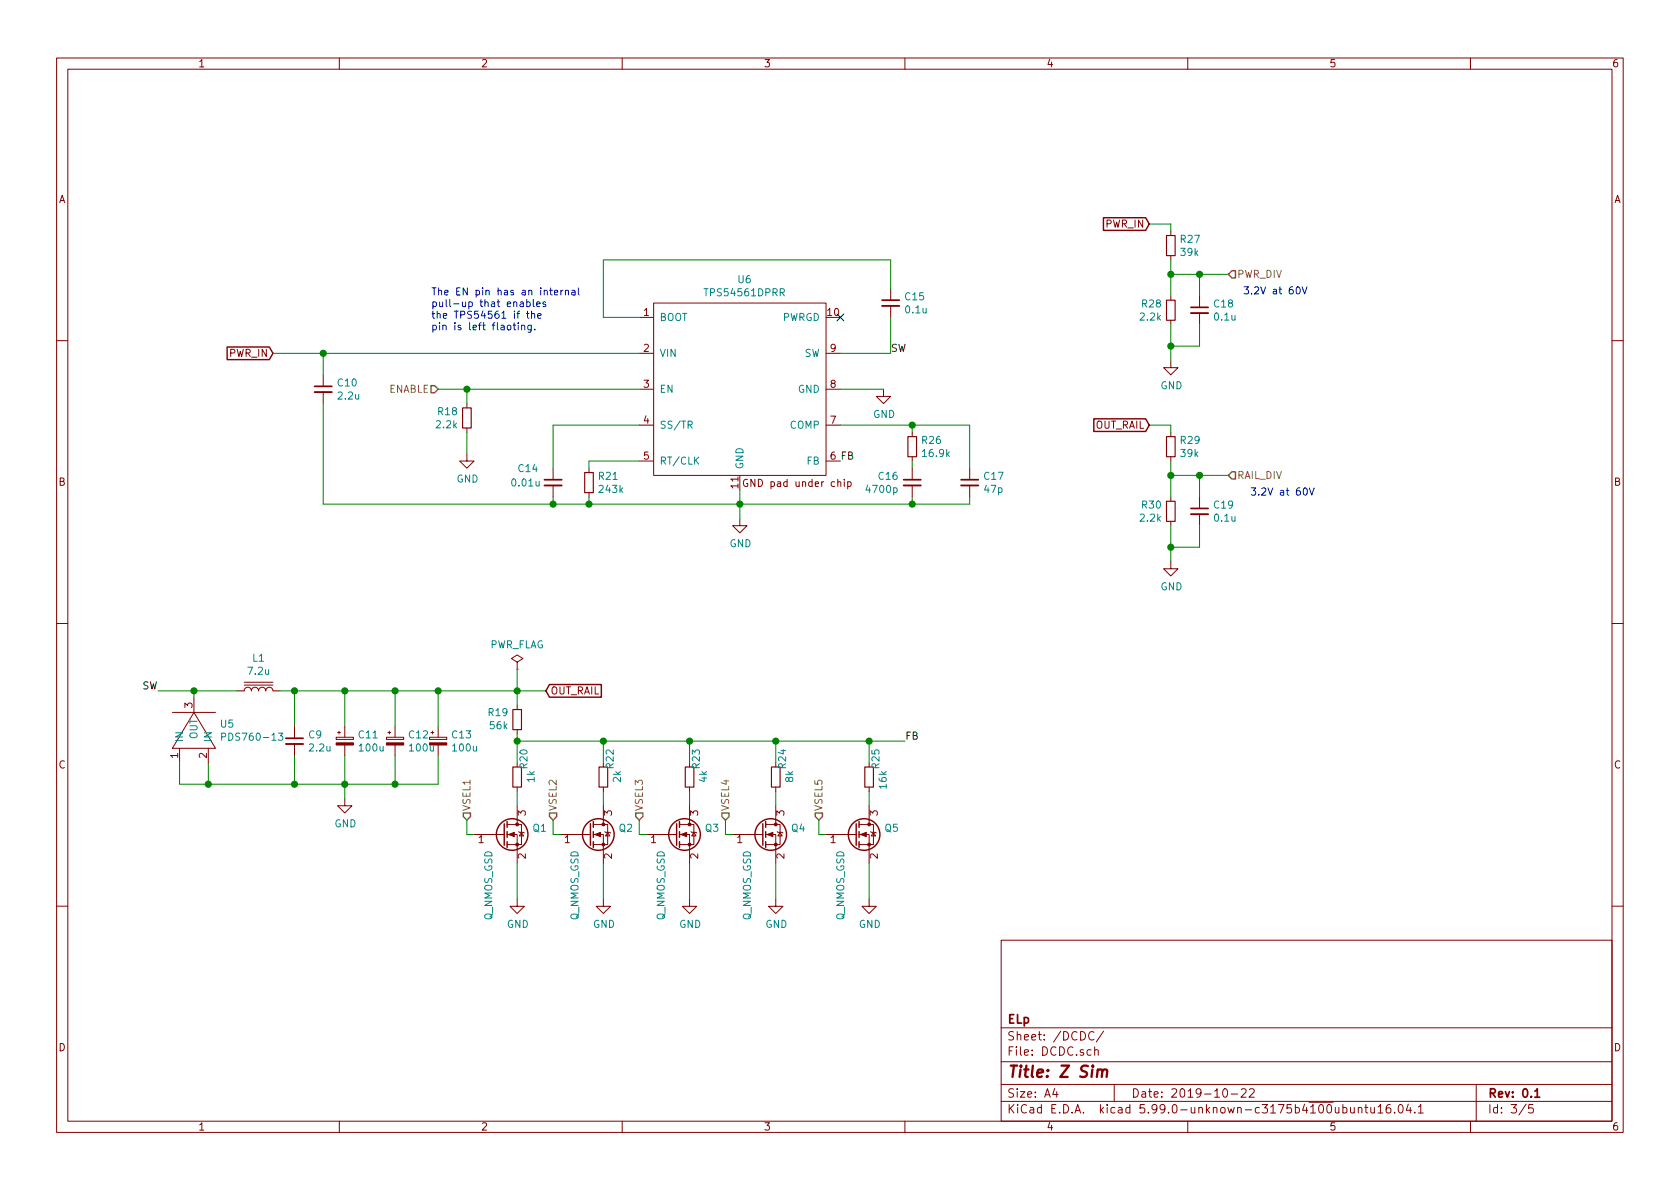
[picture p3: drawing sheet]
EESchema Schematic File Version 5
EELAYER 30 0
EELAYER END
$Descr A4 11693 8268
encoding utf-8
Sheet 3 5
Title "Z Sim"
Date "2019-10-22"
Rev "0.1"
Comp "ELp"
Comment1 ""
Comment2 ""
Comment3 ""
Comment4 ""
Comment5 ""
Comment6 ""
Comment7 ""
Comment8 ""
Comment9 ""
$EndDescr
$Comp
L TPS54561DPRR:TPS54561DPRR U6
U 1 1
P 5150 2700
F 0 "U6" H 5183 3465 50  0000 C CNN
F 1 "TPS54561DPRR" H 5183 3374 50  0000 C CNN
F 2 "rise_elp:TI-DPR" H 5150 2700 50  0001 C CNN
F 3 "" H 5150 2700 50  0001 C CNN
F 4 "296-40803-1-ND" H 5150 2700 50  0001 C CNN "OrderN"
	1    5150 2700
	1    0    0    -1  
$EndComp
Wire Wire Line
	6350 3250 6350 3200
Wire Wire Line
	6350 3000 6350 2950
Connection ~ 6350 2950
Wire Wire Line
	6350 2950 6750 2950
Wire Wire Line
	4200 2200 4450 2200
NoConn ~ 5850 2200
Connection ~ 1450 5450
$Comp
L Device:R_Small R27
U 1 1
P 8150 1700
F 0 "R27" H 8209 1746 50  0000 L CNN
F 1 "39k" H 8209 1655 50  0000 L CNN
F 2 "Resistor_SMD:R_0603_1608Metric" H 8150 1700 50  0001 C CNN
F 3 "~" H 8150 1700 50  0001 C CNN
	1    8150 1700
	1    0    0    -1  
$EndComp
$Comp
L Device:R_Small R28
U 1 1
P 8150 2150
F 0 "R28" H 8091 2196 50  0000 R CNN
F 1 "2.2k" H 8091 2105 50  0000 R CNN
F 2 "Resistor_SMD:R_0603_1608Metric" H 8150 2150 50  0001 C CNN
F 3 "~" H 8150 2150 50  0001 C CNN
	1    8150 2150
	1    0    0    -1  
$EndComp
Wire Wire Line
	8150 2050 8150 1900
$Comp
L power:GND #PWR029
U 1 1
P 8150 2500
F 0 "#PWR029" H 8150 2250 50  0001 C CNN
F 1 "GND" H 8155 2327 50  0000 C CNN
F 2 "" H 8150 2500 50  0001 C CNN
F 3 "" H 8150 2500 50  0001 C CNN
	1    8150 2500
	1    0    0    -1  
$EndComp
Wire Wire Line
	8150 2400 8150 2500
Text Notes 8650 2050 0    50   ~ 0
3.2V at 60V
Wire Wire Line
	1250 5450 1450 5450
Wire Wire Line
	1100 4800 1350 4800
Wire Wire Line
	1450 5450 1450 5300
Wire Wire Line
	1450 5450 2050 5450
Wire Wire Line
	1350 4850 1350 4800
Connection ~ 1350 4800
$Comp
L 3PIN_DIODE:3PIN_DIODE U5
U 1 1
P 1350 5100
F 0 "U5" H 1528 5171 50  0000 L CNN
F 1 "PDS760-13" H 1528 5080 50  0000 L CNN
F 2 "POWERDI5:POWERDI5" H 1350 5100 50  0001 C CNN
F 3 "" H 1350 5100 50  0001 C CNN
F 4 "PDS760DICT-ND" H 1350 5100 50  0001 C CNN "OrderN"
	1    1350 5100
	1    0    0    -1  
$EndComp
Wire Wire Line
	1250 5450 1250 5300
$Comp
L Device:CP_Small C13
U 1 1
P 3050 5150
F 0 "C13" H 3138 5196 50  0000 L CNN
F 1 "100u" H 3138 5105 50  0000 L CNN
F 2 "Capacitor_THT:CP_Radial_D10.0mm_P5.00mm" H 3050 5150 50  0001 C CNN
F 3 "~" H 3050 5150 50  0001 C CNN
F 4 "https://www.digikey.se/product-detail/en/nichicon/URS1C471MPD1TD/493-11709-1-ND/4320195" H 3050 5150 50  0001 C CNN "digikey"
	1    3050 5150
	1    0    0    -1  
$EndComp
Wire Wire Line
	3050 5250 3050 5450
Wire Wire Line
	3050 5450 2750 5450
Connection ~ 2750 5450
Connection ~ 8150 1900
$Comp
L Device:C_Small C18
U 1 1
P 8350 2150
F 0 "C18" H 8442 2196 50  0000 L CNN
F 1 "0.1u" H 8442 2105 50  0000 L CNN
F 2 "Capacitor_SMD:C_0603_1608Metric" H 8350 2150 50  0001 C CNN
F 3 "~" H 8350 2150 50  0001 C CNN
	1    8350 2150
	1    0    0    -1  
$EndComp
Wire Wire Line
	8150 2250 8150 2400
Connection ~ 8150 2400
Wire Wire Line
	8150 2400 8350 2400
Wire Wire Line
	8150 1900 8350 1900
Wire Wire Line
	8350 2400 8350 2250
Wire Wire Line
	8350 2050 8350 1900
Connection ~ 8350 1900
Wire Wire Line
	8350 1900 8550 1900
$Comp
L Device:C_Small C10
U 1 1
P 2250 2700
F 0 "C10" H 2342 2746 50  0000 L CNN
F 1 "2.2u" H 2342 2655 50  0000 L CNN
F 2 "Capacitor_SMD:C_1206_3216Metric" H 2250 2700 50  0001 C CNN
F 3 "~" H 2250 2700 50  0001 C CNN
	1    2250 2700
	1    0    0    -1  
$EndComp
$Comp
L power:GND #PWR025
U 1 1
P 5150 3600
F 0 "#PWR025" H 5150 3350 50  0001 C CNN
F 1 "GND" H 5155 3427 50  0000 C CNN
F 2 "" H 5150 3600 50  0001 C CNN
F 3 "" H 5150 3600 50  0001 C CNN
	1    5150 3600
	1    0    0    -1  
$EndComp
Wire Wire Line
	5150 3400 5150 3500
$Comp
L power:GND #PWR028
U 1 1
P 6150 2700
F 0 "#PWR028" H 6150 2450 50  0001 C CNN
F 1 "GND" H 6155 2527 50  0000 C CNN
F 2 "" H 6150 2700 50  0001 C CNN
F 3 "" H 6150 2700 50  0001 C CNN
	1    6150 2700
	1    0    0    -1  
$EndComp
Wire Wire Line
	5850 2700 6150 2700
$Comp
L Device:R_Small R21
U 1 1
P 4100 3350
F 0 "R21" H 4159 3396 50  0000 L CNN
F 1 "243k" H 4159 3305 50  0000 L CNN
F 2 "Resistor_SMD:R_0603_1608Metric" H 4100 3350 50  0001 C CNN
F 3 "~" H 4100 3350 50  0001 C CNN
	1    4100 3350
	1    0    0    -1  
$EndComp
Wire Wire Line
	4100 3200 4100 3250
Wire Wire Line
	4100 3200 4450 3200
Wire Wire Line
	4100 3450 4100 3500
Wire Wire Line
	4100 3500 5150 3500
Connection ~ 5150 3500
Wire Wire Line
	5150 3500 5150 3600
$Comp
L Device:C_Small C14
U 1 1
P 3850 3350
F 0 "C14" H 3600 3450 50  0000 L CNN
F 1 "0.01u" H 3550 3350 50  0000 L CNN
F 2 "Capacitor_SMD:C_0603_1608Metric" H 3850 3350 50  0001 C CNN
F 3 "~" H 3850 3350 50  0001 C CNN
	1    3850 3350
	1    0    0    -1  
$EndComp
Wire Wire Line
	4450 2950 3850 2950
Wire Wire Line
	3850 2950 3850 3250
Wire Wire Line
	3850 3450 3850 3500
Wire Wire Line
	3850 3500 4100 3500
Connection ~ 4100 3500
$Comp
L Device:C_Small C17
U 1 1
P 6750 3350
F 0 "C17" H 6842 3396 50  0000 L CNN
F 1 "47p" H 6842 3305 50  0000 L CNN
F 2 "Capacitor_SMD:C_0603_1608Metric" H 6750 3350 50  0001 C CNN
F 3 "~" H 6750 3350 50  0001 C CNN
	1    6750 3350
	1    0    0    -1  
$EndComp
Wire Wire Line
	6750 2950 6750 3250
Wire Wire Line
	5850 2950 6350 2950
Wire Wire Line
	6750 3450 6750 3500
Wire Wire Line
	6750 3500 6350 3500
$Comp
L Device:R_Small R26
U 1 1
P 6350 3100
F 0 "R26" H 6409 3146 50  0000 L CNN
F 1 "16.9k" H 6409 3055 50  0000 L CNN
F 2 "Resistor_SMD:R_0603_1608Metric" H 6350 3100 50  0001 C CNN
F 3 "~" H 6350 3100 50  0001 C CNN
	1    6350 3100
	1    0    0    -1  
$EndComp
$Comp
L Device:C_Small C16
U 1 1
P 6350 3350
F 0 "C16" H 6258 3396 50  0000 R CNN
F 1 "4700p" H 6258 3305 50  0000 R CNN
F 2 "Capacitor_SMD:C_0603_1608Metric" H 6350 3350 50  0001 C CNN
F 3 "~" H 6350 3350 50  0001 C CNN
	1    6350 3350
	1    0    0    -1  
$EndComp
Wire Wire Line
	6350 3450 6350 3500
Connection ~ 6350 3500
Wire Wire Line
	6350 3500 5150 3500
Wire Wire Line
	5850 2450 6200 2450
Wire Wire Line
	6200 1800 4200 1800
Wire Wire Line
	4200 1800 4200 2200
$Comp
L Device:C_Small C15
U 1 1
P 6200 2100
F 0 "C15" H 6292 2146 50  0000 L CNN
F 1 "0.1u" H 6292 2055 50  0000 L CNN
F 2 "Capacitor_SMD:C_0603_1608Metric" H 6200 2100 50  0001 C CNN
F 3 "~" H 6200 2100 50  0001 C CNN
	1    6200 2100
	1    0    0    -1  
$EndComp
Wire Wire Line
	6200 1800 6200 2000
Wire Wire Line
	6200 2450 6200 2200
$Comp
L power:GND #PWR020
U 1 1
P 2400 5550
F 0 "#PWR020" H 2400 5300 50  0001 C CNN
F 1 "GND" H 2405 5377 50  0000 C CNN
F 2 "" H 2400 5550 50  0001 C CNN
F 3 "" H 2400 5550 50  0001 C CNN
	1    2400 5550
	1    0    0    -1  
$EndComp
Wire Wire Line
	2750 5250 2750 5450
Wire Wire Line
	2750 5450 2400 5450
Wire Wire Line
	2400 5450 2400 5250
Wire Wire Line
	2050 5450 2050 5250
Connection ~ 2400 5450
Wire Wire Line
	2400 5450 2400 5550
Wire Wire Line
	2750 5050 2750 4800
Wire Wire Line
	2750 4800 2400 4800
Wire Wire Line
	2400 4800 2400 5050
Connection ~ 2750 4800
Wire Wire Line
	2400 4800 2050 4800
Wire Wire Line
	2050 4800 2050 5050
Connection ~ 2400 4800
Wire Wire Line
	2050 5450 2400 5450
Connection ~ 2050 5450
$Comp
L Device:L_Core_Iron L1
U 1 1
P 1800 4800
F 0 "L1" V 2025 4800 50  0000 C CNN
F 1 "7.2u" V 1934 4800 50  0000 C CNN
F 2 "Inductor_SMD:L_12x12mm_H8mm" H 1800 4800 50  0001 C CNN
F 3 "~" H 1800 4800 50  0001 C CNN
F 4 "732-1241-1-ND" V 1800 4800 50  0001 C CNN "OrderN"
	1    1800 4800
	0    -1   -1   0   
$EndComp
Wire Wire Line
	2050 4800 1950 4800
Connection ~ 2050 4800
Wire Wire Line
	1350 4800 1650 4800
Text Label 5850 3200 0    50   ~ 0
FB
Text GLabel 1900 2450 0    50   Input ~ 0
PWR_IN
Wire Wire Line
	8150 1800 8150 1900
Text HLabel 8550 1900 2    50   Input ~ 0
PWR_DIV
Wire Wire Line
	8150 1600 8150 1550
Wire Wire Line
	8150 1550 8000 1550
Text Label 6200 2450 0    50   ~ 0
SW
Text Label 1100 4800 2    50   ~ 0
SW
$Comp
L Device:R_Small R19
U 1 1
P 3600 5000
F 0 "R19" H 3658 4954 50  0000 L CNN
F 1 "56k" H 3658 5045 50  0000 L CNN
F 2 "Resistor_SMD:R_0603_1608Metric" H 3600 5000 50  0001 C CNN
F 3 "~" H 3600 5000 50  0001 C CNN
	1    3600 5000
	-1   0    0    1   
$EndComp
Wire Wire Line
	3600 4800 3800 4800
Wire Wire Line
	3050 5050 3050 4800
Text GLabel 3800 4800 2    50   Input ~ 0
OUT_RAIL
Text Label 6300 5150 0    50   ~ 0
FB
Wire Wire Line
	3600 5150 3600 5100
Wire Wire Line
	3600 5150 4200 5150
Wire Wire Line
	3050 4800 3600 4800
Wire Wire Line
	3600 4900 3600 4800
Connection ~ 3600 4800
Wire Wire Line
	2750 4800 3050 4800
Connection ~ 3050 4800
Text GLabel 8000 1550 0    50   Input ~ 0
PWR_IN
Connection ~ 8150 3300
Wire Wire Line
	8150 3300 8350 3300
Wire Wire Line
	8150 3800 8350 3800
Wire Wire Line
	8350 3450 8350 3300
Wire Wire Line
	8150 3800 8150 3900
Connection ~ 8150 3800
Connection ~ 8350 3300
Wire Wire Line
	8350 3300 8550 3300
Wire Wire Line
	8150 3200 8150 3300
$Comp
L Device:C_Small C19
U 1 1
P 8350 3550
F 0 "C19" H 8442 3596 50  0000 L CNN
F 1 "0.1u" H 8442 3505 50  0000 L CNN
F 2 "Capacitor_SMD:C_0603_1608Metric" H 8350 3550 50  0001 C CNN
F 3 "~" H 8350 3550 50  0001 C CNN
	1    8350 3550
	1    0    0    -1  
$EndComp
Wire Wire Line
	8150 2950 8000 2950
$Comp
L Device:R_Small R29
U 1 1
P 8150 3100
F 0 "R29" H 8209 3146 50  0000 L CNN
F 1 "39k" H 8209 3055 50  0000 L CNN
F 2 "Resistor_SMD:R_0603_1608Metric" H 8150 3100 50  0001 C CNN
F 3 "~" H 8150 3100 50  0001 C CNN
	1    8150 3100
	1    0    0    -1  
$EndComp
$Comp
L Device:R_Small R30
U 1 1
P 8150 3550
F 0 "R30" H 8091 3596 50  0000 R CNN
F 1 "2.2k" H 8091 3505 50  0000 R CNN
F 2 "Resistor_SMD:R_0603_1608Metric" H 8150 3550 50  0001 C CNN
F 3 "~" H 8150 3550 50  0001 C CNN
	1    8150 3550
	1    0    0    -1  
$EndComp
Wire Wire Line
	8150 3450 8150 3300
$Comp
L power:GND #PWR030
U 1 1
P 8150 3900
F 0 "#PWR030" H 8150 3650 50  0001 C CNN
F 1 "GND" H 8155 3727 50  0000 C CNN
F 2 "" H 8150 3900 50  0001 C CNN
F 3 "" H 8150 3900 50  0001 C CNN
	1    8150 3900
	1    0    0    -1  
$EndComp
Wire Wire Line
	8150 3000 8150 2950
Wire Wire Line
	8150 3650 8150 3800
Wire Wire Line
	8350 3800 8350 3650
Text HLabel 8550 3300 2    50   Input ~ 0
RAIL_DIV
Text GLabel 8000 2950 0    50   Input ~ 0
OUT_RAIL
Text Notes 8700 3450 0    50   ~ 0
3.2V at 60V
Text Notes 3000 2300 0    50   ~ 0
The EN pin has an internal\npull-up that enables\nthe TPS54561 if the \npin is left flaoting. 
Text HLabel 3050 2700 0    50   Input ~ 0
ENABLE
$Comp
L Device:R_Small R18
U 1 1
P 3250 2900
F 0 "R18" H 3191 2946 50  0000 R CNN
F 1 "2.2k" H 3191 2855 50  0000 R CNN
F 2 "Resistor_SMD:R_0603_1608Metric" H 3250 2900 50  0001 C CNN
F 3 "~" H 3250 2900 50  0001 C CNN
	1    3250 2900
	1    0    0    -1  
$EndComp
Wire Wire Line
	4450 2700 3250 2700
Wire Wire Line
	3250 2800 3250 2700
Connection ~ 3250 2700
Wire Wire Line
	3250 2700 3050 2700
$Comp
L power:GND #PWR021
U 1 1
P 3250 3150
F 0 "#PWR021" H 3250 2900 50  0001 C CNN
F 1 "GND" H 3255 2977 50  0000 C CNN
F 2 "" H 3250 3150 50  0001 C CNN
F 3 "" H 3250 3150 50  0001 C CNN
	1    3250 3150
	1    0    0    -1  
$EndComp
Wire Wire Line
	3250 3000 3250 3150
$Comp
L power:GND #PWR022
U 1 1
P 3600 6250
F 0 "#PWR022" H 3600 6000 50  0001 C CNN
F 1 "GND" H 3605 6077 50  0000 C CNN
F 2 "" H 3600 6250 50  0001 C CNN
F 3 "" H 3600 6250 50  0001 C CNN
	1    3600 6250
	1    0    0    -1  
$EndComp
Text HLabel 3250 5700 1    50   Input ~ 0
VSEL1
$Comp
L Device:Q_NMOS_GSD Q1
U 1 1
P 3500 5800
F 0 "Q1" H 3704 5846 50  0000 L CNN
F 1 "Q_NMOS_GSD" V 3400 5200 50  0000 L CNN
F 2 "Package_TO_SOT_SMD:SOT-23" H 3700 5900 50  0001 C CNN
F 3 "~" H 3500 5800 50  0001 C CNN
F 4 "BSS138-FDICT-ND" H 3500 5800 50  0001 C CNN "OrderN"
	1    3500 5800
	1    0    0    -1  
$EndComp
$Comp
L Device:R_Small R20
U 1 1
P 3600 5400
F 0 "R20" V 3550 5200 50  0000 L CNN
F 1 "1k" V 3500 5350 50  0000 L CNN
F 2 "Resistor_SMD:R_0603_1608Metric" H 3600 5400 50  0001 C CNN
F 3 "~" H 3600 5400 50  0001 C CNN
	1    3600 5400
	-1   0    0    1   
$EndComp
Wire Wire Line
	3300 5800 3250 5800
Wire Wire Line
	3250 5800 3250 5700
Wire Wire Line
	3600 5500 3600 5600
Wire Wire Line
	3600 5300 3600 5150
Connection ~ 3600 5150
Wire Wire Line
	3600 6000 3600 6250
Wire Wire Line
	4200 6000 4200 6250
Wire Wire Line
	4200 5500 4200 5600
$Comp
L power:GND #PWR023
U 1 1
P 4200 6250
F 0 "#PWR023" H 4200 6000 50  0001 C CNN
F 1 "GND" H 4205 6077 50  0000 C CNN
F 2 "" H 4200 6250 50  0001 C CNN
F 3 "" H 4200 6250 50  0001 C CNN
	1    4200 6250
	1    0    0    -1  
$EndComp
$Comp
L Device:R_Small R22
U 1 1
P 4200 5400
F 0 "R22" V 4150 5200 50  0000 L CNN
F 1 "2k" V 4100 5350 50  0000 L CNN
F 2 "Resistor_SMD:R_0603_1608Metric" H 4200 5400 50  0001 C CNN
F 3 "~" H 4200 5400 50  0001 C CNN
	1    4200 5400
	-1   0    0    1   
$EndComp
Text HLabel 3850 5700 1    50   Input ~ 0
VSEL2
$Comp
L Device:Q_NMOS_GSD Q2
U 1 1
P 4100 5800
F 0 "Q2" H 4304 5846 50  0000 L CNN
F 1 "Q_NMOS_GSD" V 4000 5200 50  0000 L CNN
F 2 "Package_TO_SOT_SMD:SOT-23" H 4300 5900 50  0001 C CNN
F 3 "~" H 4100 5800 50  0001 C CNN
F 4 "BSS138-FDICT-ND" H 4100 5800 50  0001 C CNN "OrderN"
	1    4100 5800
	1    0    0    -1  
$EndComp
Wire Wire Line
	3900 5800 3850 5800
Wire Wire Line
	3850 5800 3850 5700
Wire Wire Line
	4800 6000 4800 6250
$Comp
L Device:Q_NMOS_GSD Q4
U 1 1
P 5300 5800
F 0 "Q4" H 5504 5846 50  0000 L CNN
F 1 "Q_NMOS_GSD" V 5200 5200 50  0000 L CNN
F 2 "Package_TO_SOT_SMD:SOT-23" H 5500 5900 50  0001 C CNN
F 3 "~" H 5300 5800 50  0001 C CNN
F 4 "BSS138-FDICT-ND" H 5300 5800 50  0001 C CNN "OrderN"
	1    5300 5800
	1    0    0    -1  
$EndComp
Wire Wire Line
	5100 5800 5050 5800
Wire Wire Line
	5400 6000 5400 6250
Wire Wire Line
	5400 5500 5400 5600
Wire Wire Line
	5050 5800 5050 5700
Wire Wire Line
	4800 5500 4800 5600
$Comp
L power:GND #PWR024
U 1 1
P 4800 6250
F 0 "#PWR024" H 4800 6000 50  0001 C CNN
F 1 "GND" H 4805 6077 50  0000 C CNN
F 2 "" H 4800 6250 50  0001 C CNN
F 3 "" H 4800 6250 50  0001 C CNN
	1    4800 6250
	1    0    0    -1  
$EndComp
$Comp
L Device:R_Small R23
U 1 1
P 4800 5400
F 0 "R23" V 4750 5200 50  0000 L CNN
F 1 "4k" V 4700 5350 50  0000 L CNN
F 2 "Resistor_SMD:R_0603_1608Metric" H 4800 5400 50  0001 C CNN
F 3 "~" H 4800 5400 50  0001 C CNN
	1    4800 5400
	-1   0    0    1   
$EndComp
Text HLabel 4450 5700 1    50   Input ~ 0
VSEL3
$Comp
L Device:Q_NMOS_GSD Q3
U 1 1
P 4700 5800
F 0 "Q3" H 4904 5846 50  0000 L CNN
F 1 "Q_NMOS_GSD" V 4600 5200 50  0000 L CNN
F 2 "Package_TO_SOT_SMD:SOT-23" H 4900 5900 50  0001 C CNN
F 3 "~" H 4700 5800 50  0001 C CNN
F 4 "BSS138-FDICT-ND" H 4700 5800 50  0001 C CNN "OrderN"
	1    4700 5800
	1    0    0    -1  
$EndComp
Wire Wire Line
	4500 5800 4450 5800
Wire Wire Line
	4450 5800 4450 5700
Text HLabel 5050 5700 1    50   Input ~ 0
VSEL4
$Comp
L Device:R_Small R24
U 1 1
P 5400 5400
F 0 "R24" V 5350 5200 50  0000 L CNN
F 1 "8k" V 5300 5350 50  0000 L CNN
F 2 "Resistor_SMD:R_0603_1608Metric" H 5400 5400 50  0001 C CNN
F 3 "~" H 5400 5400 50  0001 C CNN
	1    5400 5400
	-1   0    0    1   
$EndComp
$Comp
L power:GND #PWR026
U 1 1
P 5400 6250
F 0 "#PWR026" H 5400 6000 50  0001 C CNN
F 1 "GND" H 5405 6077 50  0000 C CNN
F 2 "" H 5400 6250 50  0001 C CNN
F 3 "" H 5400 6250 50  0001 C CNN
	1    5400 6250
	1    0    0    -1  
$EndComp
Wire Wire Line
	6050 6000 6050 6250
Wire Wire Line
	6050 5500 6050 5600
$Comp
L power:GND #PWR027
U 1 1
P 6050 6250
F 0 "#PWR027" H 6050 6000 50  0001 C CNN
F 1 "GND" H 6055 6077 50  0000 C CNN
F 2 "" H 6050 6250 50  0001 C CNN
F 3 "" H 6050 6250 50  0001 C CNN
	1    6050 6250
	1    0    0    -1  
$EndComp
$Comp
L Device:R_Small R25
U 1 1
P 6050 5400
F 0 "R25" V 6000 5200 50  0000 L CNN
F 1 "16k" V 5950 5350 50  0000 L CNN
F 2 "Resistor_SMD:R_0603_1608Metric" H 6050 5400 50  0001 C CNN
F 3 "~" H 6050 5400 50  0001 C CNN
	1    6050 5400
	-1   0    0    1   
$EndComp
Text HLabel 5700 5700 1    50   Input ~ 0
VSEL5
$Comp
L Device:Q_NMOS_GSD Q5
U 1 1
P 5950 5800
F 0 "Q5" H 6154 5846 50  0000 L CNN
F 1 "Q_NMOS_GSD" V 5850 5200 50  0000 L CNN
F 2 "Package_TO_SOT_SMD:SOT-23" H 6150 5900 50  0001 C CNN
F 3 "~" H 5950 5800 50  0001 C CNN
F 4 "BSS138-FDICT-ND" H 5950 5800 50  0001 C CNN "OrderN"
	1    5950 5800
	1    0    0    -1  
$EndComp
Wire Wire Line
	5750 5800 5700 5800
Wire Wire Line
	5700 5800 5700 5700
Wire Wire Line
	6050 5300 6050 5150
Connection ~ 6050 5150
Wire Wire Line
	6050 5150 6300 5150
Wire Wire Line
	5400 5300 5400 5150
Connection ~ 5400 5150
Wire Wire Line
	5400 5150 6050 5150
Wire Wire Line
	4800 5300 4800 5150
Connection ~ 4800 5150
Wire Wire Line
	4800 5150 5400 5150
Wire Wire Line
	4200 5300 4200 5150
Connection ~ 4200 5150
Wire Wire Line
	4200 5150 4800 5150
Wire Wire Line
	1900 2450 2250 2450
Wire Wire Line
	2250 2600 2250 2450
Connection ~ 2250 2450
Wire Wire Line
	2250 2450 4450 2450
Wire Wire Line
	2250 2800 2250 3500
Wire Wire Line
	2250 3500 3850 3500
Connection ~ 3850 3500
$Comp
L Device:CP_Small C12
U 1 1
P 2750 5150
F 0 "C12" H 2838 5196 50  0000 L CNN
F 1 "100u" H 2838 5105 50  0000 L CNN
F 2 "Capacitor_THT:CP_Radial_D10.0mm_P5.00mm" H 2750 5150 50  0001 C CNN
F 3 "~" H 2750 5150 50  0001 C CNN
F 4 "https://www.digikey.se/product-detail/en/nichicon/URS1C471MPD1TD/493-11709-1-ND/4320195" H 2750 5150 50  0001 C CNN "digikey"
	1    2750 5150
	1    0    0    -1  
$EndComp
$Comp
L Device:CP_Small C11
U 1 1
P 2400 5150
F 0 "C11" H 2488 5196 50  0000 L CNN
F 1 "100u" H 2488 5105 50  0000 L CNN
F 2 "Capacitor_THT:CP_Radial_D10.0mm_P5.00mm" H 2400 5150 50  0001 C CNN
F 3 "~" H 2400 5150 50  0001 C CNN
F 4 "https://www.digikey.se/product-detail/en/nichicon/URS1C471MPD1TD/493-11709-1-ND/4320195" H 2400 5150 50  0001 C CNN "digikey"
	1    2400 5150
	1    0    0    -1  
$EndComp
$Comp
L power:PWR_FLAG #FLG0101
U 1 1
P 3600 4650
F 0 "#FLG0101" H 3600 4725 50  0001 C CNN
F 1 "PWR_FLAG" H 3600 4823 50  0000 C CNN
F 2 "" H 3600 4650 50  0001 C CNN
F 3 "~" H 3600 4650 50  0001 C CNN
	1    3600 4650
	1    0    0    -1  
$EndComp
Wire Wire Line
	3600 4650 3600 4800
$Comp
L Device:C_Small C9
U 1 1
P 2050 5150
F 0 "C9" H 2142 5196 50  0000 L CNN
F 1 "2.2u" H 2142 5105 50  0000 L CNN
F 2 "Capacitor_SMD:C_0603_1608Metric" H 2050 5150 50  0001 C CNN
F 3 "~" H 2050 5150 50  0001 C CNN
	1    2050 5150
	1    0    0    -1  
$EndComp
$EndSCHEMATC
